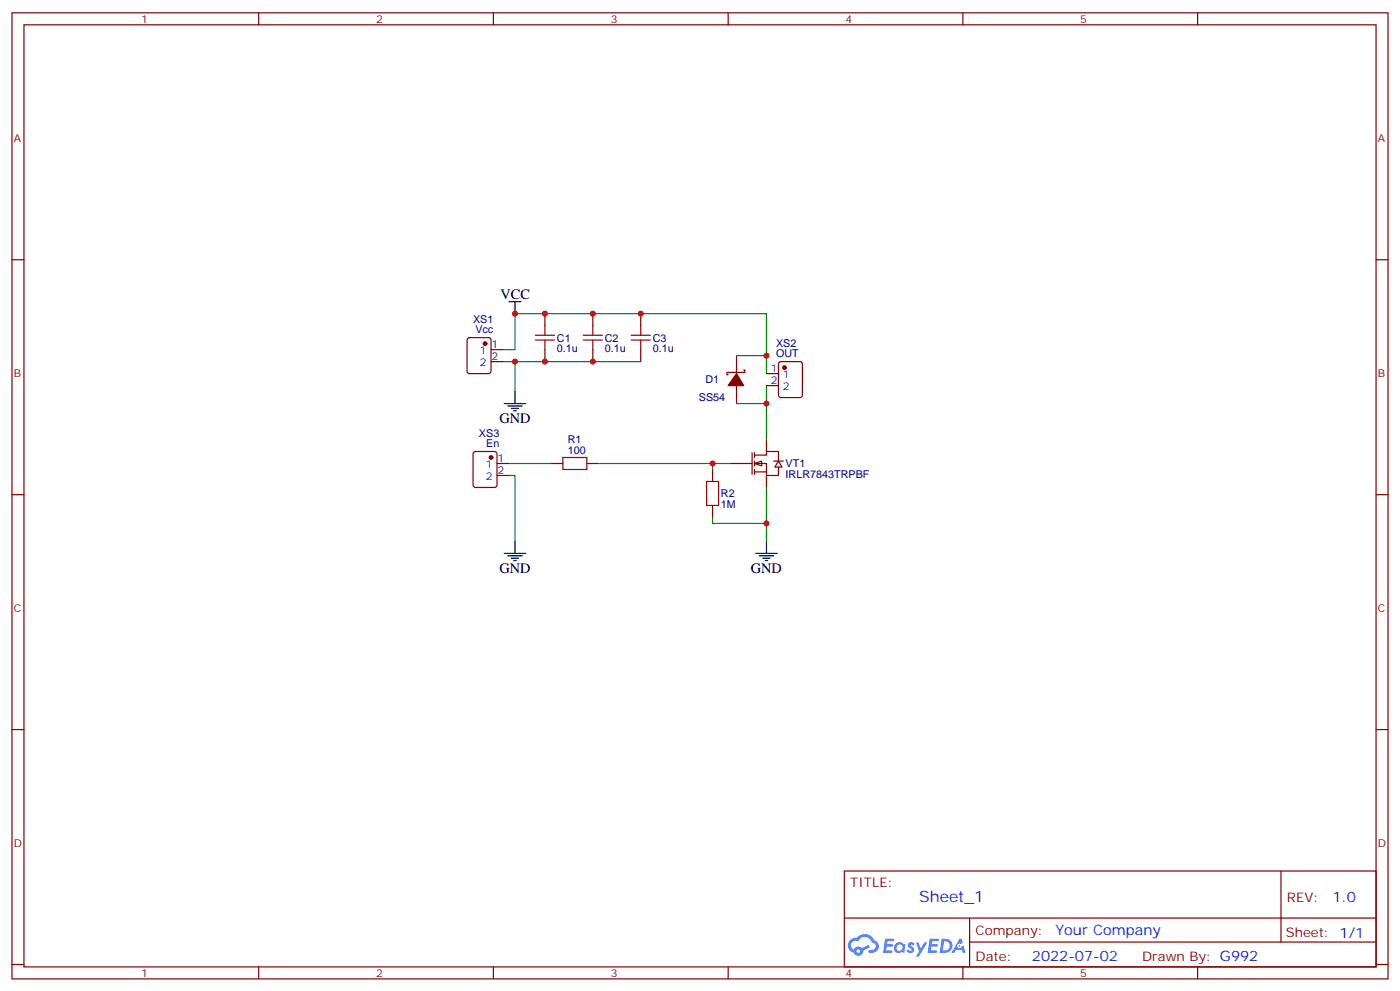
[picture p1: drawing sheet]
<svg xmlns="http://www.w3.org/2000/svg" width="412mm" height="292mm" viewBox="0 0 412 292" stroke-linecap="round" stroke-linejoin="round" font-family="sans-serif">
<g fill="none" stroke="#870000" stroke-width=".35">
<path d="M3.5 3.8h405.4v284.3h-405.4zM7.1 7.3h398.2v277.3h-398.2zM76.2 3.8v3.5M145.3 3.8v3.5M214.5 3.8v3.5M283.6 3.8v3.5M352.8 3.8v3.5M3.5 76.4h3.6M405.3 76.4h3.6M3.5 145.6h3.6M405.3 145.6h3.6M3.5 214.7h3.6"/>
<path d="M405.3 214.7h3.6M248.7 256.4h156.6v28.2h-156.6zM377.3 256.4v20.9M248.7 270.2h156.5M285.6 277.3h119.6M285.6 270.2v14.1M3.5 283.9h3.6M76.2 284.6v3.5M145.3 284.6v3.5M214.5 284.6v3.5M283.6 284.6v3.5M352.8 284.6v3.5"/>
<path d="M405.3 283.9h3.6"/>
</g>
<g fill="#5487ff">
<path d="M267.7 277.5a1.22 1.22 0 0 1 1.7 .3l-.4 .6a.47 .47 0 0 0-.3-.4 .47 .47 0 0 0-.5 .2l.1 .2a1.14 1.14 0 0 1 .8 1.7 1.14 1.14 0 0 1-1.9 0l-.2-.2 .5-.5 .7 .4a.29 .29 0 0 0 .3-.2 .29 .29 0 0 0-.2-.4 1.04 1.04 0 0 1-.6-1.7z"/>
<path d="M260.7 276.3h2.4l.3 .2-.2 .5h-1.8l-.1 .9h1.5l.3 .4-.3 .3h-1.6l-.2 1.1 1.7 .1 .2 .3-.2 .3h-2.6z"/>
<path d="M273.8 276.3h2.4l.3 .2-.1 .5h-1.8l-.2 .9h1.6l.3 .4-.4 .3h-1.6l-.1 1.1 1.7 .1 .2 .3-.2 .3h-2.6z"/>
<path d="M282.6 276.3h.7l.3 1.2-.6 .4a.69 .69 0 0 0-1 .2 .69 .69 0 0 0 .4 1 .69 .69 0 0 0 .9-.6l.5-.3 .6 2.2h-.8l-.2-.8h-1.8l-.5 .8h-.8z"/>
<path d="M269.8 277.4h.8l.6 1.8 1.1-1.8h.9l-2.6 4.2h-.8l.9-1.6z"/>
<path d="M277.4 276.3l-.6 4.1h1.3a2.11 2.11 0 0 0 2.5-2.1 2.11 2.11 0 0 0-2.5-2zM278.1 277a1.39 1.39 0 0 1 1.7 1.4 1.39 1.39 0 0 1-1.8 1.3h-.3z"/>
<path d="M263.7 277.9a1.54 1.54 0 0 0-.1 2.2 1.54 1.54 0 0 0 2.2 .1l.6 .2 .3-2.3-.2-.2h-.4a1.49 1.49 0 0 0-2.4 0zM264 278.9a.94 .94 0 0 1 1.8 0 .94 .94 0 0 1-1.8 0z"/>
<path d="M250.4 276.7a2.18 2.18 0 0 0 1.1 3.7 1.44 1.44 0 0 0 1.6 .9 1.44 1.44 0 0 0 1.2-1.5l2-1-.5-.7-1.9 .9a1.47 1.47 0 0 0-2.4 .5 1.39 1.39 0 0 1-.7-2 1.39 1.39 0 0 1 2-.4 2.12 2.12 0 0 1 2.2-1.3 2.12 2.12 0 0 1 1.9 1.7 1.14 1.14 0 0 1 1.1 1.4 1.14 1.14 0 0 1-1.7 .7 .43 .43 0 0 0-.5 .4 .43 .43 0 0 0 .4 .5 1.98 1.98 0 0 0 2.5-1.3 1.98 1.98 0 0 0-1.2-2.5 3.1 3.1 0 0 0-5.3-.7l-.9 .1zM252.3 280a.55 .55 0 0 1 1.1 0 .55 .55 0 0 1-1.1 0z"/>
<circle cx="282.6" cy="278.4" r=".26"/>
</g>
<path d="M157.7 98.7h5.6M160.5 95.8v2.9M157.7 100.1h5.6M160.5 100.1v2.8" fill="none" stroke="#a10000" stroke-width=".35"/>
<path d="M160.5 92.3v3.5M160.5 102.9v3.5M217 104.7v5.3M217 113.5v5.3M219.1 108.9h.3v.7h-5.3v.7h.4" fill="none" stroke="#870000" stroke-width=".35"/>
<path d="M217 110l2.1 3.5h-4.6z" fill="#870000" stroke="#870000" stroke-width=".35"/>
<g fill="#fff" stroke="#870000" stroke-width=".35">
<path d="M222.2 136.4l2.2-.7v1.4z"/>
<path d="M229.3 135.7l1.1 1.8h-2.2z"/>
</g>
<g fill="none" stroke="#870000" stroke-width=".35">
<path d="M137.8 99.6l.5-.2h5.6l.7 .4v9.5l-.4 .6-5.9 .1-.7-.5v-9.4zM174.6 92.3v3.5M188.7 92.3v3.5M144.6 102.9h3.6M144.6 106.4h3.6M174.6 102.9v3.5M188.7 102.9v3.5M225.8 110h3.5M225.8 113.5h3.5M229.5 106.6l.5-.2h5.7l.6 .5 .1 9.4-.5 .7h-5.9l-.6-.4-.1-9.5zM139.6 133.1l.5-.2h5.6l.6 .4 .1 9.5-.5 .6-5.8 .1-.7-.5-.1-9.4zM146.4 136.4h3.5"/>
<path d="M146.4 139.9h3.5M162.3 136.4h3.5M172.9 136.4h3.5M209.9 138.2v3.5M215.2 136.4h6.3M221.5 133.2v6.4M222.2 133.9h3.6v-1h3.5v2.8M222.2 136.4h3.6v3.5h3.5v-2.4M222.2 138.9h3.6M222.2 133.2v1.5M222.2 135.7v1.4M222.2 138.2v1.4"/>
<path d="M225.8 129.4v3.5M225.8 139.9v3.6M227.9 135.7h2.8M209.9 148.8v3.5"/>
</g>
<path d="M171.8 98.7h5.6M174.6 95.8v2.9M185.9 98.7h5.7M188.7 95.8v2.9M171.8 100.1h5.6M174.6 100.1v2.8M185.9 100.1h5.7M188.7 100.1v2.8M165.8 134.7h7.1v3.5h-7.1zM208.1 141.7h3.6v7.1h-3.6z" fill="none" stroke="#a10000" stroke-width=".35"/>
<g fill="none" stroke="#000" stroke-width=".35">
<path d="M149.9 88.8h3.6M151.7 88.8v3.5M148.5 118.8h6.4M149.6 119.5h4.2M151.7 115.3v3.5M150.6 120.2h2.2M151.3 120.9h.7M151.7 159.3v3.6M225.8 159.3v3.6M148.5 162.9h6.4M149.6 163.6h4.2M150.6 164.3h2.2"/>
<path d="M151.3 165h.7M222.6 162.9h6.4M223.7 163.6h4.2M224.7 164.3h2.1M225.4 165h.7"/>
</g>
<path d="M148.2 106.4h3.5v8.9M148.2 102.9h3.5v-10.6h74.1v17.7M151.7 106.4h37M217 118.8h8.8M217 104.7h8.8M225.8 113.5v15.9M149.9 139.9h1.8v19.4M149.9 136.4h12.4M176.4 136.4h38.8M209.9 136.4v1.8M209.9 152.3v1.8h15.9M225.8 143.5v15.8" fill="none" stroke="#008700" stroke-width=".35"/>
<g fill="#870000" stroke="#870000" stroke-width=".35">
<circle cx="142.9" cy="101.1" r=".53"/>
<circle cx="144.6" cy="134.7" r=".53"/>
<circle cx="231.1" cy="108.2" r=".53"/>
</g>
<g fill="#c00">
<circle cx="151.7" cy="106.4" r=".88"/>
<circle cx="160.5" cy="106.4" r=".88"/>
<circle cx="174.6" cy="106.4" r=".88"/>
<circle cx="160.5" cy="92.3" r=".88"/>
<circle cx="174.6" cy="92.3" r=".88"/>
<circle cx="188.7" cy="92.3" r=".88"/>
<circle cx="225.8" cy="118.8" r=".88"/>
<circle cx="225.8" cy="104.7" r=".88"/>
<circle cx="225.8" cy="154.1" r=".88"/>
<circle cx="209.9" cy="136.4" r=".88"/>
<circle cx="151.7" cy="92.3" r=".88"/>
</g>
<text font-size="4.6" fill="#00f" x="270.8" y="265.4">Sheet_1</text>
<g font-size="4.2">
<text x="147.5" y="88.1">VCC</text>
<text x="147.1" y="124.4">GND</text>
<text x="147.1" y="168.5">GND</text>
<text x="221.2" y="168.5">GND</text>
</g>
<g font-size="4.2" fill="#00f">
<text x="392.5" y="265.6">1.0</text>
<text x="310.9" y="275.2">Your Company</text>
<text x="304" y="283">2022-07-02</text>
</g>
<g font-size="3.9" fill="#800">
<text x="250.5" y="260.9">TITLE:</text>
<text x="379.1" y="265.6">REV:</text>
<text x="287.4" y="275.1">Company:</text>
<text x="378.7" y="275.8">Sheet: 1/1</text>
<text x="287.4" y="282.8">Date:</text>
<text x="336.4" y="282.9">Drawn By: G992</text>
</g>
<g font-size="3.2" fill="#800">
<text x="41.6" y="6.8">1</text>
<text x="110.8" y="6.8">2</text>
<text x="179.9" y="6.8">3</text>
<text x="249.1" y="6.8">4</text>
<text x="318.2" y="6.8">5</text>
<text x="4.1" y="41.9">A</text>
<text x="405.9" y="41.9">A</text>
<text x="4.1" y="111">B</text>
<text x="405.9" y="111">B</text>
<text x="4.1" y="180.2">C</text>
<text x="405.9" y="180.2">C</text>
<text x="4.1" y="249.3">D</text>
<text x="405.9" y="249.3">D</text>
<text x="41.6" y="287.6">1</text>
<text x="110.8" y="287.6">2</text>
<text x="179.9" y="287.6">3</text>
<text x="249.1" y="287.6">4</text>
<text x="318.2" y="287.6">5</text>
</g>
<g font-size="3.2" fill="#000080">
<text x="139.3" y="95">XS1</text>
<text x="140" y="98.1">Vcc</text>
<text x="164" y="100.5">C1</text>
<text x="178.2" y="100.5">C2</text>
<text x="192.3" y="100.5">C3</text>
<text x="164" y="103.7">0.1u</text>
<text x="178.2" y="103.7">0.1u</text>
<text x="192.3" y="103.7">0.1u</text>
<text x="228.6" y="105.2">OUT</text>
<text x="228.6" y="102">XS2</text>
<text x="207.8" y="112.9">D1</text>
<text x="205.9" y="118.2">SS54</text>
<text x="141.1" y="128.5">XS3</text>
<text x="143.2" y="131.7">En</text>
<text x="167.2" y="130.4">R1</text>
<text x="167.2" y="133.6">100</text>
<text x="231.4" y="137.6">VT1</text>
<text x="231.4" y="140.8">IRLR7843TRPBF</text>
<text x="212.4" y="149.5">1M</text>
<text x="212.4" y="146.4">R2</text>
</g>
<g font-size="3.2" fill="#00f">
<text x="141.3" y="104.3">1</text>
<text x="141.3" y="107.8">2</text>
<text x="144.8" y="102.6">1</text>
<text x="144.8" y="106.1">2</text>
<text x="227.1" y="109.6">1</text>
<text x="227.1" y="113.1">2</text>
<text x="230.6" y="111.4">1</text>
<text x="230.6" y="114.9">2</text>
<text x="143.1" y="137.8">1</text>
<text x="146.6" y="136.1">1</text>
<text x="143.1" y="141.4">2</text>
<text x="146.6" y="139.6">2</text>
</g>
</svg>
